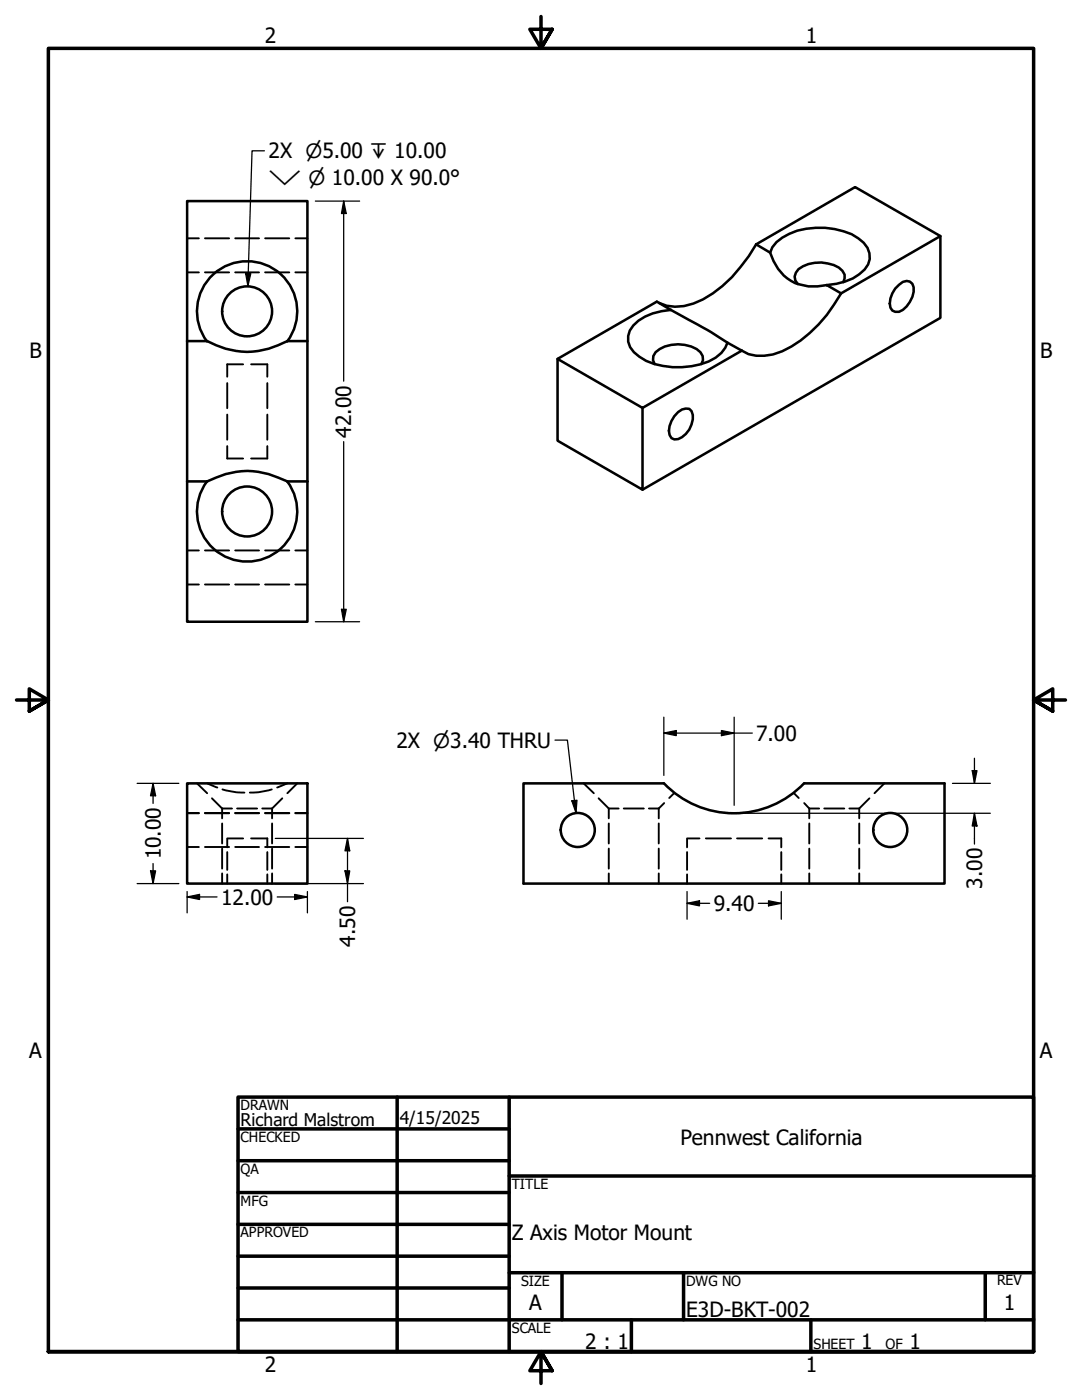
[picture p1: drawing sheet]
<svg xmlns="http://www.w3.org/2000/svg" width="216mm" height="279mm" viewBox="0 0 216 279" stroke-linecap="round" stroke-linejoin="round" font-family="sans-serif">
<!-- layer: Hidden (ANSI) -->
<g fill="none" stroke="#000" stroke-width=".38">
<path d="M37.3 54.4h2.4M37.3 47.6h2.4M40.9 54.4h4.8M40.9 47.6h4.8M46.9 54.4h4.8M46.9 47.6h4.8M52.9 54.4h4.8M52.9 47.6h4.8M58.9 54.4h2.4M58.9 47.6h2.4M45.3 76.5v5M48.5 72.7h-3.2v2.5"/>
<path d="M50.1 72.7h3.2v2.5M53.3 76.5v5M45.3 82.7v5.1M45.3 89v2.5h3.2M53.3 82.7v5.1M53.3 89v2.5h-3.2M37.3 116.6h2.4M37.3 109.9h2.4M40.9 116.6h4.8M40.9 109.9h4.8M46.9 116.6h4.8M46.9 109.9h4.8"/>
<path d="M52.9 116.6h4.8M52.9 109.9h4.8M58.9 116.6h2.4M58.9 109.9h2.4M39.3 156.3l2 2M41.3 156.3l2.1 .9M42.3 159.3l2 2.1M44.4 157.5a13.2 13.2 0 0 0 4.4 .7M54.2 157.5a12.8 12.8 0 0 1-4.4 .7M56.3 159.3l-2 2.1M57.3 156.3l-2 .9M59.3 156.3l-2 2"/>
<path d="M116.5 156.3l2 2M119.4 159.3l2.1 2.1M134.6 158.2l-1.1 1.1M158.4 158.2l1 1.1M173.5 159.3l-2.1 2.1M176.5 156.3l-2 2M37.3 162.3h2.4M37.3 169h2.4M37.3 162.2h2.4M40.9 162.3h4.8M40.9 169h4.8M40.9 162.2h4.8"/>
<path d="M44.3 161.4h2M44.3 161.4v1.9M44.3 164.3v4M44.3 169.4v4M44.3 174.3v2M45.3 170.1v3.5M45.3 174.5v1.8M46.9 162.3h4.8M46.9 169h4.8M46.9 162.2h4.8M47.3 161.4h4M48.5 167.3h-3.2v1.8"/>
<path d="M50.1 167.3h3.2v1.8M52.3 161.4h2M52.9 162.3h4.8M52.9 169h4.8M52.9 162.2h4.8M53.3 170.1v3.5M53.3 174.5v1.8M54.3 161.4v1.9M54.3 164.3v4M54.3 169.4v4M54.3 174.3v2M58.9 162.3h2.4"/>
<path d="M58.9 169h2.4M58.9 162.2h2.4M121.5 161.4h1.9M121.5 161.4v1.9M121.5 164.3v4M121.5 169.4v4M121.5 174.3v2M124.5 161.4h4M129.5 161.4h1.9M131.4 161.4v1.9M131.4 164.3v4M131.4 169.4v4"/>
<path d="M131.4 174.3v2M132.5 160.3l-1.1 1.1M137.1 170.1v3.5M137.1 174.5v1.8M139.6 167.3h-2.5v1.8M140.8 167.3h5.1M147.1 167.3h5M153.4 167.3h2.5v1.8M155.9 170.1v3.5M155.9 174.5v1.8M160.5 160.3l1 1.1M161.5 161.4h1.9"/>
<path d="M161.5 161.4v1.9M161.5 164.3v4M161.5 169.4v4M161.5 174.3v2M164.5 161.4h4M169.5 161.4h1.9M171.4 161.4v1.9M171.4 164.3v4M171.4 169.4v4M171.4 174.3v2"/>
</g>
<!-- layer: Visible (ANSI) -->
<g fill="none" stroke="#000" stroke-width=".51">
<path d="M150.9 48.8a27.7 27.7 0 0 1-10.6 11 9.8 9.8 0 0 1-8.8 .7M150.9 48.8l19.7-11.5 17 9.8-19.8 11.4M150.9 48.8l2.8 1.6M154.9 48.3a14.6 14.6 0 0 1 15-1.6 5.9 5.9 0 0 1 3.6 3.8 4 4 0 0 1-2.1 4.2 12.3 12.3 0 0 1-6.4 2.2 9.4 9.4 0 0 1-8.6-1.9l-1.1-1.3-.9-1.6-.7-1.7 .4-1.1zM165 56.9l2.8 1.6M167.8 58.5a27.1 27.1 0 0 1-11.7 11.6 10 10 0 0 1-6.7 .6l-1.4-.7M168.3 56.3a2.03 2.03 0 0 0-.9-2.9 7.5 7.5 0 0 0-8.1 .3 1.94 1.94 0 0 0-.1 3M179.4 56.8a1.67 1.67 0 0 1 2.7-.2 3.7 3.7 0 0 1-.6 3.7 3.1 3.1 0 0 1-2.9 1.9l-.5-.2a3.1 3.1 0 0 1 0-3.5l.5-.9zM187.6 47.1v16.3l-59.4 34.3M37.3 68.1h4a15.9 15.9 0 0 0 16 0h4M37.3 68.1v-28h24v56M37.3 68.1v28"/>
<path d="M41.3 68.1a10 10 0 0 1 1.3-13.4 10 10 0 0 1 13.4 0 10 10 0 0 1 1.3 13.4M111.3 71.6v16.3l16.9 9.8v-16.3M126.4 65a10.6 10.6 0 0 1 7.5-3.2l1.8 1.1a88.8 88.8 0 0 1 9.5 5.5 6.2 6.2 0 0 1-3.8 3.7 16.6 16.6 0 0 1-12.5-.1 5.9 5.9 0 0 1-3.6-3.8v-1.1l.4-1.1zM130.6 72.6a2.02 2.02 0 0 1 1-2.9 7.3 7.3 0 0 1 8.2 .6l.4 .8 .1 .8-.3 .7M133.9 61.8l-2.8-1.6-19.8 11.4 16.9 9.8 19.8-11.4M145.2 68.4l2.8 1.6M37.3 96.1h4a16 16 0 0 1 14.2-.8l1.8 .8M37.3 96.1v28h24v-28M41.3 96.1a10 10 0 0 0 1.3 13.4 10 10 0 0 0 13.4 0 10 10 0 0 0 1.3-13.4M57.3 96.1h4M135.3 82.2l.8-.5 .7-.2 .7 .1a2.57 2.57 0 0 1 .5 3.1 4.6 4.6 0 0 1-2.7 2.9l-.7 .1a1.94 1.94 0 0 1-1-2.7l1-1.9zM37.3 156.3h24v20h-24z"/>
<path d="M132.5 156.3a19.3 19.3 0 0 0 28 0M132.5 156.3h-28v20h84v-20h-28"/>
<circle cx="49.3" cy="62.1" r="5"/>
<circle cx="49.3" cy="102.1" r="5"/>
<circle cx="115.3" cy="165.6" r="3.4"/>
<circle cx="177.6" cy="165.6" r="3.4"/>
</g>
<!-- layer: Border (ANSI) -->
<g fill="none" stroke="#000" stroke-width=".7">
<path d="M107.9 3.3v6.4l-2.2-3.9h4.5l-2.3 3.9 2.3-3.9M3.3 139.7h6.4l-3.9-2.2v4.4l3.9-2.2-3.9 2.2M212.6 139.7h-6.4l3.9-2.2v4.4l-3.9-2.2 3.9 2.2M47.5 218.9h158.7v50.8h-158.7zM79.2 218.9v50.8M101.6 218.9v50.8M47.5 225.3h54.1M47.5 231.6h54.1M47.5 238h54.1M101.6 234.7h104.6M47.5 244.3h54.1M47.5 250.7h54.1"/>
<path d="M47.5 257h54.1M101.6 254h104.6M112.1 254v9.4M136.4 254v9.4M196.6 254v9.4M9.7 269.7v-260h196.5v260h-196.5h196.5M47.5 263.4h158.7M110.2 273.6l-2.3-3.9 2.3 3.9h-4.5l2.2-3.9v6.4M126 263.4v6.3M161.8 263.4v6.3"/>
</g>
<!-- layer: Dimension (ANSI) -->
<g fill="none" stroke="#000" stroke-width=".25">
<path d="M62.9 40.1h8.9M68.6 40.1l.5 2.5h-1zM68.6 40.1v36M68.6 88.1v36M62.9 124.1h8.9M68.1 121.6h1l-.5 2.5zM27.4 156.3h8.3M30.5 156.3l.6 2.5h-1.1zM30.5 156.3v4M132.5 146.3l2.4-.5v1zM132.5 146.3h17.6M132.5 143.1v11.6"/>
<path d="M144 145.8l2.5 .5-2.5 .5zM146.5 143.1v17.6M190.1 156.3h7.5M194 153.8h.9l-.5 2.5zM194.4 151.3v5M27.4 176.3h8.3M30 173.8h1.1l-.6 2.5zM30.5 172.3v4M37.3 179l2.5-.5v1zM37.3 179h6M37.3 177.9v4.3M54.9 176.3h17.6"/>
<path d="M54.9 167.3h17.6M55.3 179h6M58.8 178.5l2.5 .5-2.5 .5zM61.3 177.9v4.3M68.8 173.8h1l-.5 2.5zM69.3 167.3l.5 2.5h-1zM69.3 167.3v12.7M137.1 177.9v5.6M148.1 162.3h49.5M153.4 179.8l2.5 .5-2.5 .5zM155.9 177.9v5.6M194.4 162.3l.5 2.5h-.9z"/>
<path d="M194.4 162.3v6.2M137.1 180.3l2.5-.5v1zM137.1 180.3h4.5M151.3 180.3h4.6"/>
</g>
<g fill="#000">
<path d="M68.6 40.1l.5 2.5h-1zM68.1 121.6h1l-.5 2.5zM30.5 156.3l.6 2.5h-1.1zM132.5 146.3l2.4-.5v1zM144 145.8l2.5 .5-2.5 .5zM194 153.8h.9l-.5 2.5zM30 173.8h1.1l-.6 2.5zM37.3 179l2.5-.5v1zM58.8 178.5l2.5 .5-2.5 .5zM68.8 173.8h1l-.5 2.5zM69.3 167.3l.5 2.5h-1zM137.1 180.3l2.5-.5v1z"/>
<path d="M194.4 162.3l.5 2.5h-.9zM153.4 179.8l2.5 .5-2.5 .5z"/>
</g>
<!-- layer: Symbol (ANSI) -->
<path d="M52.8 30.1h-2.5l-.8 27M49 54.6h1l-.5 2.5zM110.7 147.7h2.5l1.7 14.5M114.1 159.8l1-.1-.2 2.5z" fill="none" stroke="#000" stroke-width=".25"/>
<path d="M49 54.6h1l-.5 2.5zM114.1 159.8l1-.1-.2 2.5z" fill="#000"/>
<g font-size="4.2">
<text x="52.8" y="8.6">2</text>
<text x="160.8" y="8.6">1</text>
<text x="53.6" y="31.6">2X ⌀5.00 ↧ 10.00</text>
<text x="5.9" y="71.4">B</text>
<text x="207.6" y="71.4">B</text>
<text x="70.1" y="87.3" transform="rotate(-90 70.1 87.3)">42.00</text>
<text x="79.1" y="149.2">2X ⌀3.40 THRU</text>
<text x="150.9" y="147.8">7.00</text>
<text x="32.1" y="171.5" transform="rotate(-90 32.1 171.5)">10.00</text>
<text x="196" y="177.4" transform="rotate(-90 196 177.4)">3.00</text>
<text x="44.1" y="180.5">12.00</text>
<text x="142.4" y="181.8">9.40</text>
<text x="70.9" y="188.9" transform="rotate(-90 70.9 188.9)">4.50</text>
<text x="5.8" y="211.1">A</text>
<text x="207.5" y="211.1">A</text>
<text x="135.8" y="228.4">Pennwest California</text>
<text x="102.1" y="247.4">Z Axis Motor Mount</text>
<text x="105.6" y="261.5">A</text>
<text x="136.9" y="262.8">E3D-BKT-002</text>
<text x="200.3" y="261.5">1</text>
<text x="116.8" y="269.2">2 : 1</text>
<text x="171.8" y="269.2">1</text>
<text x="181.5" y="269.2">1</text>
<text x="52.8" y="273.8">2</text>
<text x="160.8" y="273.8">1</text>
</g>
<text font-size="3.9" x="53.6" y="37">⌵ ⌀ 10.00 X 90.0°</text>
<g font-size="3.5">
<text x="48" y="224.7">Richard Malstrom</text>
<text x="79.8" y="224.2">4/15/2025</text>
</g>
<g font-size="2.8">
<text x="48" y="221.5">DRAWN</text>
<text x="48" y="227.9">CHECKED</text>
<text x="48" y="234.3">QA</text>
<text x="102.1" y="237.2">TITLE</text>
<text x="48" y="240.6">MFG</text>
<text x="48" y="247">APPROVED</text>
<text x="104" y="256.6">SIZE</text>
<text x="136.9" y="256.6">DWG NO</text>
<text x="198.9" y="256.5">REV</text>
<text x="102.1" y="266">SCALE</text>
<text x="162.3" y="269.2">SHEET</text>
<text x="176.7" y="269.2">OF</text>
</g>
</svg>
